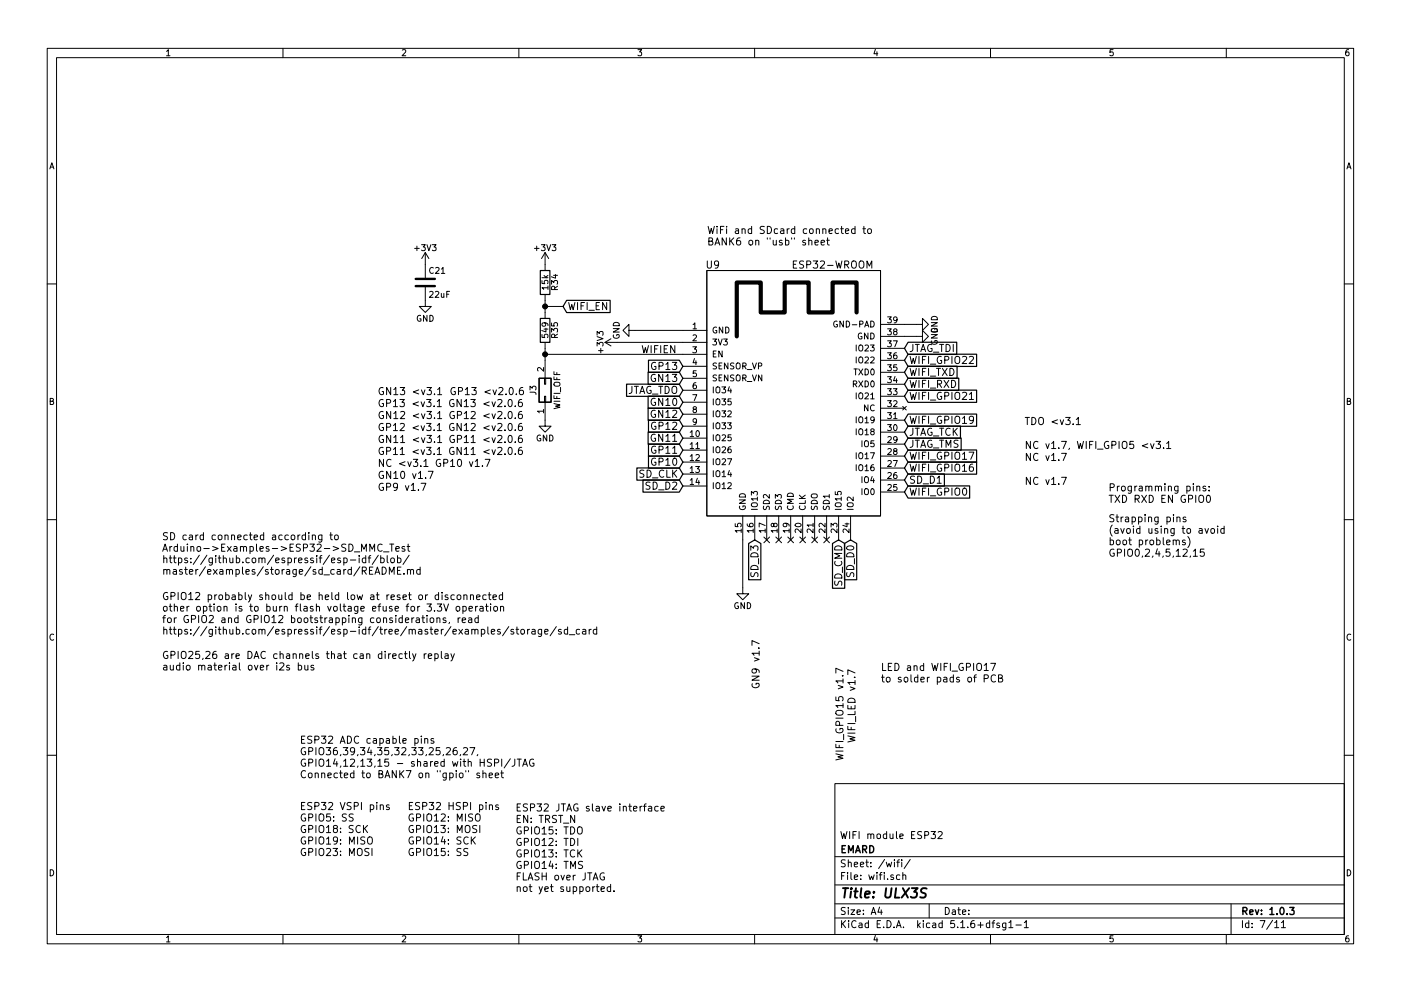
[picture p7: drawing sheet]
EESchema Schematic File Version 4
EELAYER 30 0
EELAYER END
$Descr A4 11693 8268
encoding utf-8
Sheet 7 11
Title "ULX3S"
Date ""
Rev "1.0.3"
Comp "EMARD"
Comment1 "WIFI module ESP32"
Comment2 ""
Comment3 ""
Comment4 ""
$EndDescr
Text GLabel 7100 4500 3    60   Input ~ 0
SD_D0
Text GLabel 7550 4000 2    60   Input ~ 0
SD_D1
Text GLabel 6300 4500 3    60   Input ~ 0
SD_D3
Text GLabel 7000 4500 3    60   Input ~ 0
SD_CMD
Text GLabel 5700 3950 0    60   Input ~ 0
SD_CLK
Text GLabel 5700 4050 0    60   Input ~ 0
SD_D2
Text GLabel 7550 3200 2    60   Input ~ 0
WIFI_RXD
Text GLabel 7550 3100 2    60   Input ~ 0
WIFI_TXD
Text GLabel 7550 4100 2    60   Input ~ 0
WIFI_GPIO0
Text GLabel 7550 2900 2    60   Input ~ 0
JTAG_TDI
Text GLabel 5700 3250 0    60   Input ~ 0
JTAG_TDO
Text GLabel 7550 3600 2    60   Input ~ 0
JTAG_TCK
Text GLabel 7550 3700 2    60   Input ~ 0
JTAG_TMS
$Comp
L esp-wroom32:ESP-WROOM32 U9
U 1 1
P 6650 3450
F 0 "U9" H 5950 4700 60  0000 C CNN
F 1 "ESP32-WROOM" H 6950 4700 60  0000 C CNN
F 2 "ESP32:ESP32-WROOM32" H 7000 4800 60  0001 C CNN
F 3 "http://espressif.com/sites/default/files/documentation/esp32_datasheet_en.pdf" H 6200 3900 60  0001 C CNN
F 4 "espressif.com" H 6650 3450 60  0001 C CNN "MNF1_URL"
F 5 "ESP-WROOM-32" H 6650 3450 60  0001 C CNN "MPN"
F 6 "356-ESPWROOM3216MB" H 6650 3450 50  0001 C CNN "Mouser"
F 7 "356-ESP-WROOM-32 " H 6650 3450 50  0001 C CNN "Mouse_r2"
F 8 "3.32€" H 6650 3450 50  0001 C CNN "price100_Mouser"
F 9 "1904-1010-1-ND" H 6650 3450 50  0001 C CNN "Digikey"
F 10 "C529581" H 6650 3450 50  0001 C CNN "LCSC"
F 11 "Leave empty" H 6650 3450 50  0001 C CNN "LowCost"
F 12 "FU001" H 6650 3450 50  0001 C CNN "Koncar"
	1    6650 3450
	1    0    0    -1  
$EndComp
$Comp
L power:GND #PWR0120
U 1 1
P 5300 2750
F 0 "#PWR0120" H 5300 2500 50  0001 C CNN
F 1 "GND" H 5300 2600 50  0000 C CNN
F 2 "" H 5300 2750 50  0000 C CNN
F 3 "" H 5300 2750 50  0000 C CNN
	1    5300 2750
	0    1    1    0   
$EndComp
$Comp
L power:+3V3 #PWR0119
U 1 1
P 5150 2850
F 0 "#PWR0119" H 5150 2700 50  0001 C CNN
F 1 "+3V3" H 5150 2990 50  0000 C CNN
F 2 "" H 5150 2850 50  0000 C CNN
F 3 "" H 5150 2850 50  0000 C CNN
	1    5150 2850
	0    -1   -1   0   
$EndComp
Wire Wire Line
	5300 2750 5700 2750
Wire Wire Line
	5150 2850 5700 2850
$Comp
L power:+3V3 #PWR0117
U 1 1
P 4550 2200
F 0 "#PWR0117" H 4550 2050 50  0001 C CNN
F 1 "+3V3" H 4550 2340 50  0000 C CNN
F 2 "" H 4550 2200 50  0000 C CNN
F 3 "" H 4550 2200 50  0000 C CNN
	1    4550 2200
	1    0    0    -1  
$EndComp
$Comp
L Device:R R34
U 1 1
P 4550 2350
F 0 "R34" V 4630 2350 50  0000 C CNN
F 1 "15k" V 4550 2350 50  0000 C CNN
F 2 "Resistor_SMD:R_0603_1608Metric" V 4480 2350 50  0001 C CNN
F 3 "" H 4550 2350 50  0000 C CNN
	1    4550 2350
	1    0    0    -1  
$EndComp
Text GLabel 4700 2550 2    60   Input ~ 0
WIFI_EN
Wire Wire Line
	4550 2500 4550 2550
Wire Wire Line
	4550 2550 4700 2550
Connection ~ 4550 2550
$Comp
L power:GND #PWR0118
U 1 1
P 4550 3500
F 0 "#PWR0118" H 4550 3250 50  0001 C CNN
F 1 "GND" H 4550 3350 50  0000 C CNN
F 2 "" H 4550 3500 50  0000 C CNN
F 3 "" H 4550 3500 50  0000 C CNN
	1    4550 3500
	1    0    0    -1  
$EndComp
$Comp
L Connector_Generic:Conn_02x01 J3
U 1 1
P 4550 3300
F 0 "J3" H 4600 3400 50  0000 C CNN
F 1 "WIFI_OFF" H 4600 3200 50  0000 C CNN
F 2 "Connector_PinHeader_2.54mm:PinHeader_1x02_P2.54mm_Vertical" H 4550 2100 50  0001 C CNN
F 3 "" H 4550 2100 50  0000 C CNN
F 4 "Leave empty" H 4550 3300 60  0001 C CNN "Note"
F 5 "T" H 4550 3300 50  0001 C CNN "Side"
	1    4550 3300
	0    -1   -1   0   
$EndComp
Text Notes 9250 4200 0    60   ~ 0
Programming pins:\nTXD RXD EN GPIO0
$Comp
L Device:R R35
U 1 1
P 4550 2750
F 0 "R35" V 4630 2750 50  0000 C CNN
F 1 "549" V 4550 2750 50  0000 C CNN
F 2 "Resistor_SMD:R_0603_1608Metric" V 4480 2750 50  0001 C CNN
F 3 "" H 4550 2750 50  0000 C CNN
	1    4550 2750
	1    0    0    -1  
$EndComp
$Comp
L Device:C C21
U 1 1
P 3550 2350
F 0 "C21" H 3575 2450 50  0000 L CNN
F 1 "22uF" H 3575 2250 50  0000 L CNN
F 2 "Capacitor_SMD:C_0805_2012Metric" H 3588 2200 50  0001 C CNN
F 3 "" H 3550 2350 50  0000 C CNN
F 4 "www.yageo.com" H 3550 2350 50  0001 C CNN "MNF1_URL"
F 5 "CC0805ZKY5V5BB226" H 3550 2350 50  0001 C CNN "MPN"
	1    3550 2350
	1    0    0    -1  
$EndComp
$Comp
L power:+3V3 #PWR0115
U 1 1
P 3550 2200
F 0 "#PWR0115" H 3550 2050 50  0001 C CNN
F 1 "+3V3" H 3550 2340 50  0000 C CNN
F 2 "" H 3550 2200 50  0000 C CNN
F 3 "" H 3550 2200 50  0000 C CNN
	1    3550 2200
	1    0    0    -1  
$EndComp
$Comp
L power:GND #PWR0116
U 1 1
P 3550 2500
F 0 "#PWR0116" H 3550 2250 50  0001 C CNN
F 1 "GND" H 3550 2350 50  0000 C CNN
F 2 "" H 3550 2500 50  0000 C CNN
F 3 "" H 3550 2500 50  0000 C CNN
	1    3550 2500
	1    0    0    -1  
$EndComp
Text Notes 5900 2050 0    60   ~ 0
WiFi and SDcard connected to\nBANK6 on "usb" sheet
Text Notes 9250 4650 0    60   ~ 0
Strapping pins\n(avoid using to avoid\nboot problems)\nGPIO0,2,4,5,12,15
Text Notes 2500 6500 0    60   ~ 0
ESP32 ADC capable pins\nGPIO36,39,34,35,32,33,25,26,27,\nGPIO14,12,13,15 - shared with HSPI/JTAG\nConnected to BANK7 on "gpio" sheet
Text Notes 3400 7150 0    60   ~ 0
ESP32 HSPI pins\nGPIO12: MISO\nGPIO13: MOSI\nGPIO14: SCK\nGPIO15: SS
Text Notes 4300 7450 0    60   ~ 0
ESP32 JTAG slave interface\nEN: TRST_N\nGPIO15: TDO\nGPIO12: TDI\nGPIO13: TCK\nGPIO14: TMS\nFLASH over JTAG\nnot yet supported.
Text Notes 2500 7150 0    60   ~ 0
ESP32 VSPI pins\nGPIO5: SS\nGPIO18: SCK\nGPIO19: MISO\nGPIO23: MOSI
Text GLabel 5700 3050 0    60   Input ~ 0
GP13
Text GLabel 5700 3550 0    60   Input ~ 0
GP12
Text GLabel 5700 3450 0    60   Input ~ 0
GN12
Text GLabel 5700 3750 0    60   Input ~ 0
GP11
Text GLabel 5700 3650 0    60   Input ~ 0
GN11
Text GLabel 7550 3900 2    60   Input ~ 0
WIFI_GPIO16
$Comp
L power:GND #PWR0123
U 1 1
P 7650 2800
F 0 "#PWR0123" H 7650 2550 50  0001 C CNN
F 1 "GND" H 7650 2650 50  0000 C CNN
F 2 "" H 7650 2800 50  0001 C CNN
F 3 "" H 7650 2800 50  0001 C CNN
	1    7650 2800
	0    -1   -1   0   
$EndComp
Wire Wire Line
	7550 2800 7650 2800
$Comp
L power:GND #PWR0122
U 1 1
P 7650 2700
F 0 "#PWR0122" H 7650 2450 50  0001 C CNN
F 1 "GND" H 7650 2550 50  0000 C CNN
F 2 "" H 7650 2700 50  0001 C CNN
F 3 "" H 7650 2700 50  0001 C CNN
	1    7650 2700
	0    -1   -1   0   
$EndComp
Wire Wire Line
	7550 2700 7650 2700
Text GLabel 7550 3000 2    60   Input ~ 0
WIFI_GPIO22
$Comp
L power:GND #PWR0121
U 1 1
P 6200 4900
F 0 "#PWR0121" H 6200 4650 50  0001 C CNN
F 1 "GND" H 6200 4750 50  0000 C CNN
F 2 "" H 6200 4900 50  0001 C CNN
F 3 "" H 6200 4900 50  0001 C CNN
	1    6200 4900
	1    0    0    -1  
$EndComp
Wire Wire Line
	6200 4500 6200 4900
Wire Wire Line
	4550 2900 4550 2950
Text GLabel 7550 3800 2    60   Input ~ 0
WIFI_GPIO17
Wire Wire Line
	4550 2950 5700 2950
Text Label 5350 2950 0    60   ~ 0
WIFIEN
Connection ~ 4550 2950
Text Notes 1350 5300 0    60   ~ 0
GPIO12 probably should be held low at reset or disconnected\nother option is to burn flash voltage efuse for 3.3V operation\nfor GPIO2 and GPIO12 bootstrapping considerations, read\nhttps://github.com/espressif/esp-idf/tree/master/examples/storage/sd_card
Text Notes 1350 5600 0    60   ~ 0
GPIO25,26 are DAC channels that can directly replay\naudio material over i2s bus
Text Notes 1350 4800 0    60   ~ 0
SD card connected according to\nArduino->Examples->ESP32->SD_MMC_Test\nhttps://github.com/espressif/esp-idf/blob/\nmaster/examples/storage/sd_card/README.md\n
Text Notes 3150 4000 0    60   ~ 0
GN10 v1.7
Text Notes 3150 4100 0    60   ~ 0
GP9 v1.7
Text Notes 6350 5750 1    60   ~ 0
GN9 v1.7
Text Notes 7050 6350 1    60   ~ 0
WIFI_GPIO15 v1.7
Text Notes 7150 6200 1    60   ~ 0
WIFI_LED v1.7
Text GLabel 7550 3500 2    60   Input ~ 0
WIFI_GPIO19
Text Notes 8550 3750 0    60   ~ 0
NC v1.7, WIFI_GPIO5 <v3.1
Text Notes 8550 3850 0    60   ~ 0
NC v1.7
Text Notes 8550 4050 0    60   ~ 0
NC v1.7
Text Notes 7350 5700 0    60   ~ 0
LED and WIFI_GPIO17\nto solder pads of PCB
Text Notes 3150 3900 0    60   ~ 0
NC <v3.1 GP10 v1.7
Wire Wire Line
	4550 2550 4550 2600
Wire Wire Line
	4550 2950 4550 3000
Text Notes 3150 3800 0    60   ~ 0
GP11 <v3.1 GN11 <v2.0.6
Text Notes 3150 3700 0    60   ~ 0
GN11 <v3.1 GP11 <v2.0.6
Text Notes 3150 3600 0    60   ~ 0
GP12 <v3.1 GN12 <v2.0.6
Text Notes 3150 3500 0    60   ~ 0
GN12 <v3.1 GP12 <v2.0.6
Text Notes 3150 3400 0    60   ~ 0
GP13 <v3.1 GN13 <v2.0.6
Text Notes 3750 3300 0    60   ~ 0
GP13 <v2.0.6
NoConn ~ 6400 4500
NoConn ~ 6500 4500
NoConn ~ 6600 4500
NoConn ~ 6700 4500
NoConn ~ 6800 4500
NoConn ~ 6900 4500
Text Notes 8550 3550 0    60   ~ 0
TDO <v3.1
Text Notes 3150 3300 0    60   ~ 0
GN13 <v3.1
Text GLabel 7550 3300 2    60   Input ~ 0
WIFI_GPIO21
Text GLabel 5700 3150 0    60   Input ~ 0
GN13
Text GLabel 5700 3850 0    60   Input ~ 0
GP10
Text GLabel 5700 3350 0    60   Input ~ 0
GN10
$EndSCHEMATC
